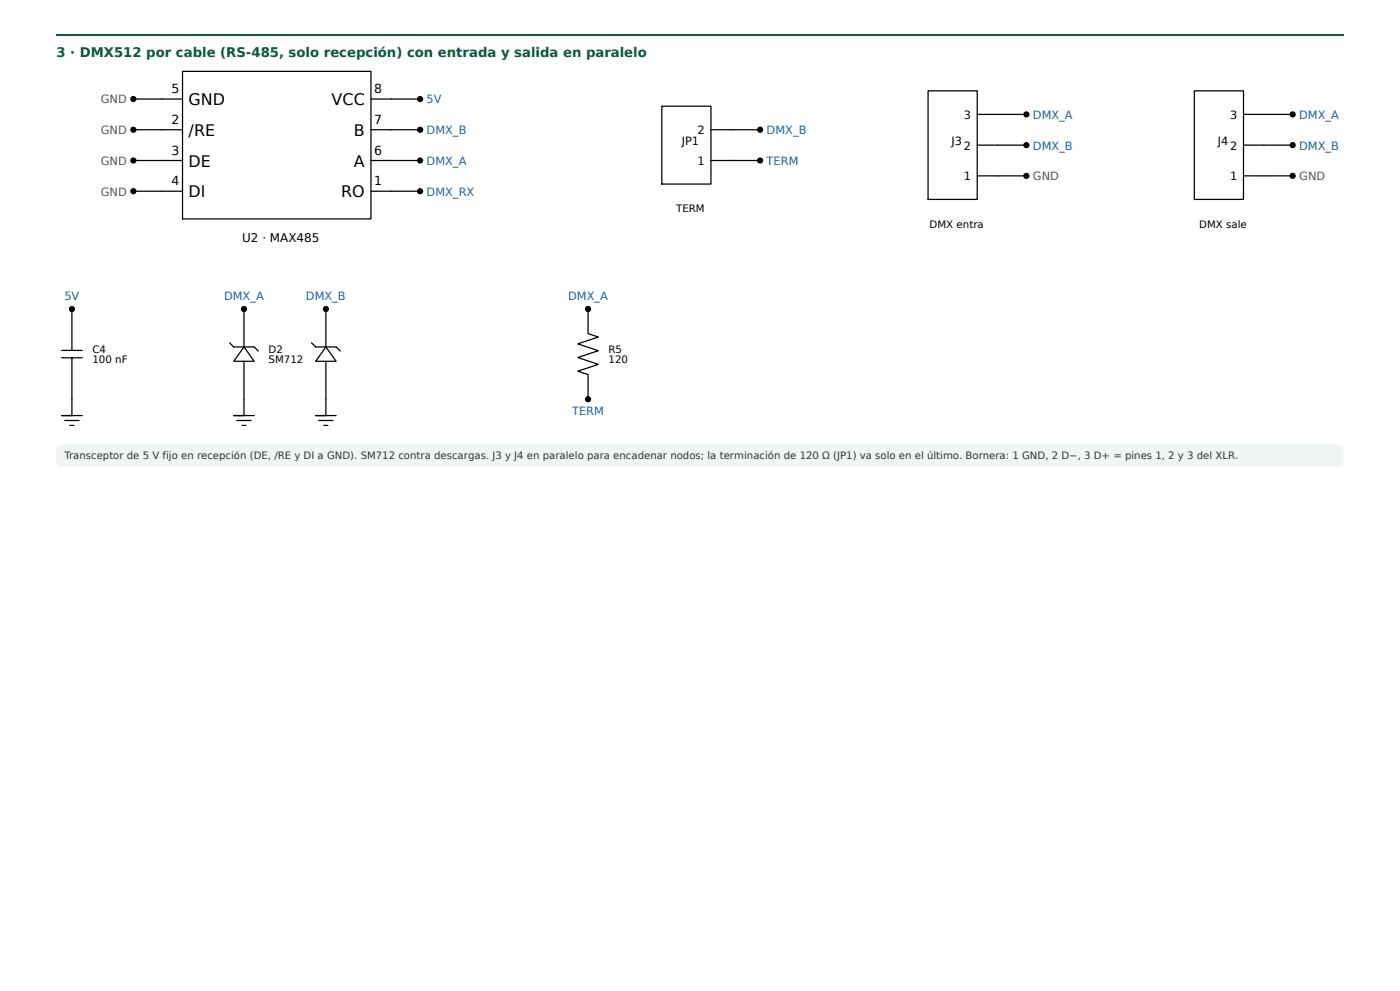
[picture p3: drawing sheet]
<svg xmlns="http://www.w3.org/2000/svg" width="420mm" height="297mm" viewBox="0 0 420 297" stroke-linecap="round" stroke-linejoin="round" font-family="sans-serif">
<path d="M16.9 10.3h386.3v.5h-386.3z" fill="#0b5d36"/>
<path d="M17.4 133.8l1.1-.4h383.1a1.59 1.59 0 0 1 1.6 1.5v3.7a1.59 1.59 0 0 1-1.6 1.6h-383.1a1.59 1.59 0 0 1-1.6-1.6v-3.8z" fill="#f1f6f3"/>
<g fill="none" stroke="#000" stroke-width=".38">
<path d="M40 38.9h14.8M40 29.7h14.8M54.8 21.4h56.5v44.3h-56.5zM111.3 38.9h14.8M111.3 29.7h14.8M198.6 31.9h14.8v23.3h-14.8zM213.4 38.9h14.7M278.6 27.3h14.7v32.5h-14.7zM293.3 34.3h14.8M358.5 27.3h14.7v32.5h-14.7zM373.2 34.3h14.8M40 57.4h14.8"/>
<path d="M40 48.2h14.8M111.3 57.4h14.8M111.3 48.2h14.8M213.4 48.2h14.7M293.3 52.8h14.8M293.3 43.5h14.8M373.2 52.8h14.8M373.2 43.5h14.8M21.6 92.7v12.4M73.2 92.7v11.4M97.8 92.7v11.4M176.5 92.7v7.4l3.1 1-6.2 2.1 6.2 2-6.2 2.1 6.2 2-6.2 2.1 3.1 1v7.4"/>
<path d="M18.5 105.1h6.2M18.5 107.4h6.2M21.6 107.4v17.3h-3.1h6.2M68.9 102.9l1.3 1.2h6.1l1.2 1.2M73.2 104.1l3.1 4.3h-6.1zM73.2 108.4v16.3h-3h6.1M93.5 102.9l1.2 1.2h6.2l1.2 1.2M97.8 104.1l3.1 4.3h-6.2zM97.8 108.4v16.3h-3.1h6.2M19.4 126.2h4.3M21 127.6h1.2M71.1 126.2h4.3"/>
<path d="M72.6 127.6h1.2M95.7 126.2h4.3M97.2 127.6h1.2"/>
<circle cx="40" cy="38.9" r=".74"/>
<circle cx="40" cy="29.7" r=".74"/>
<circle cx="126.1" cy="38.9" r=".74"/>
<circle cx="126.1" cy="29.7" r=".74"/>
<circle cx="228.1" cy="38.9" r=".74"/>
<circle cx="308.1" cy="34.3" r=".74"/>
<circle cx="388" cy="34.3" r=".74"/>
<circle cx="40" cy="57.4" r=".74"/>
<circle cx="40" cy="48.2" r=".74"/>
<circle cx="126.1" cy="57.4" r=".74"/>
<circle cx="126.1" cy="48.2" r=".74"/>
<circle cx="228.1" cy="48.2" r=".74"/>
<circle cx="308.1" cy="52.8" r=".74"/>
<circle cx="308.1" cy="43.5" r=".74"/>
<circle cx="388" cy="52.8" r=".74"/>
<circle cx="388" cy="43.5" r=".74"/>
<circle cx="21.6" cy="92.7" r=".74"/>
<circle cx="73.2" cy="92.7" r=".74"/>
<circle cx="97.8" cy="92.7" r=".74"/>
<circle cx="176.5" cy="92.7" r=".74"/>
<circle cx="176.5" cy="119.8" r=".74"/>
</g>
<g fill="#000">
<circle cx="40" cy="38.9" r=".74"/>
<circle cx="40" cy="29.7" r=".74"/>
<circle cx="126.1" cy="38.9" r=".74"/>
<circle cx="126.1" cy="29.7" r=".74"/>
<circle cx="228.1" cy="38.9" r=".74"/>
<circle cx="308.1" cy="34.3" r=".74"/>
<circle cx="388" cy="34.3" r=".74"/>
<circle cx="40" cy="57.4" r=".74"/>
<circle cx="40" cy="48.2" r=".74"/>
<circle cx="126.1" cy="57.4" r=".74"/>
<circle cx="126.1" cy="48.2" r=".74"/>
<circle cx="228.1" cy="48.2" r=".74"/>
<circle cx="308.1" cy="52.8" r=".74"/>
<circle cx="308.1" cy="43.5" r=".74"/>
<circle cx="388" cy="52.8" r=".74"/>
<circle cx="388" cy="43.5" r=".74"/>
<circle cx="21.6" cy="92.7" r=".74"/>
<circle cx="73.2" cy="92.7" r=".74"/>
<circle cx="97.8" cy="92.7" r=".74"/>
<circle cx="176.5" cy="92.7" r=".74"/>
<circle cx="176.5" cy="119.8" r=".74"/>
</g>
<g font-size="4.8">
<text x="56.6" y="31.6">GND</text>
<text x="99.5" y="31.6">VCC</text>
<text x="56.6" y="40.8">/RE</text>
<text x="106.2" y="40.8">B</text>
<text x="56.6" y="50">DE</text>
<text x="106.2" y="50">A</text>
<text x="56.6" y="59.2">DI</text>
<text x="102.4" y="59.2">RO</text>
</g>
<text font-size="4" fill="#0b5d36" x="16.9" y="17.2">3 · DMX512 por cable (RS-485, solo recepción) con entrada y salida en paralelo</text>
<g font-size="3.8">
<text x="51.5" y="28">5</text>
<text x="112.3" y="28">8</text>
<text x="51.5" y="37.2">2</text>
<text x="112.3" y="37.2">7</text>
<text x="51.5" y="46.4">3</text>
<text x="112.3" y="46.4">6</text>
<text x="51.5" y="55.7">4</text>
<text x="112.3" y="55.7">1</text>
</g>
<text font-size="3.6" x="72.7" y="72.5">U2 · MAX485</text>
<g font-size="3.4" fill="#555">
<text x="30.2" y="31">GND</text>
<text x="30.2" y="40.3">GND</text>
<text x="30.2" y="49.5">GND</text>
<text x="30.2" y="58.7">GND</text>
<text x="310" y="54.1">GND</text>
<text x="389.9" y="54.1">GND</text>
</g>
<g font-size="3.4" fill="#1a5fb4">
<text x="128.1" y="31">5V</text>
<text x="310" y="35.6">DMX_A</text>
<text x="389.9" y="35.6">DMX_A</text>
<text x="128.1" y="40.3">DMX_B</text>
<text x="230.1" y="40.3">DMX_B</text>
<text x="310" y="44.9">DMX_B</text>
<text x="389.9" y="44.9">DMX_B</text>
<text x="128.1" y="49.5">DMX_A</text>
<text x="230.1" y="49.5">TERM</text>
<text x="128.1" y="58.7">DMX_RX</text>
<text x="19.3" y="90">5V</text>
<text x="67.2" y="90">DMX_A</text>
<text x="91.8" y="90">DMX_B</text>
<text x="170.5" y="90">DMX_A</text>
<text x="171.7" y="124.4">TERM</text>
</g>
<g font-size="3.4">
<text x="289.3" y="35.6">3</text>
<text x="369.2" y="35.6">3</text>
<text x="209.4" y="40.3">2</text>
<text x="204.6" y="43.6">JP1</text>
<text x="285.6" y="43.6">J3</text>
<text x="289.3" y="44.9">2</text>
<text x="365.5" y="43.6">J4</text>
<text x="369.2" y="44.9">2</text>
<text x="209.4" y="49.5">1</text>
<text x="289.3" y="54.1">1</text>
<text x="369.2" y="54.1">1</text>
</g>
<g font-size="3.1">
<text x="202.9" y="63.7">TERM</text>
<text x="279" y="68.3">DMX entra</text>
<text x="359.9" y="68.3">DMX sale</text>
<text x="27.7" y="105.8">C4</text>
<text x="80.6" y="105.8">D2</text>
<text x="182.6" y="105.8">R5</text>
<text x="27.7" y="108.8">100 nF</text>
<text x="80.6" y="108.8">SM712</text>
<text x="182.6" y="108.8">120</text>
</g>
<text font-size="3" fill="#333" x="19.3" y="137.8">Transceptor de 5 V fijo en recepción (DE, /RE y DI a GND). SM712 contra descargas. J3 y J4 en paralelo para encadenar nodos; la terminación de 120 Ω (JP1) va solo en el último. Bornera: 1 GND, 2 D−, 3 D+ = pines 1, 2 y 3 del XLR.</text>
</svg>
